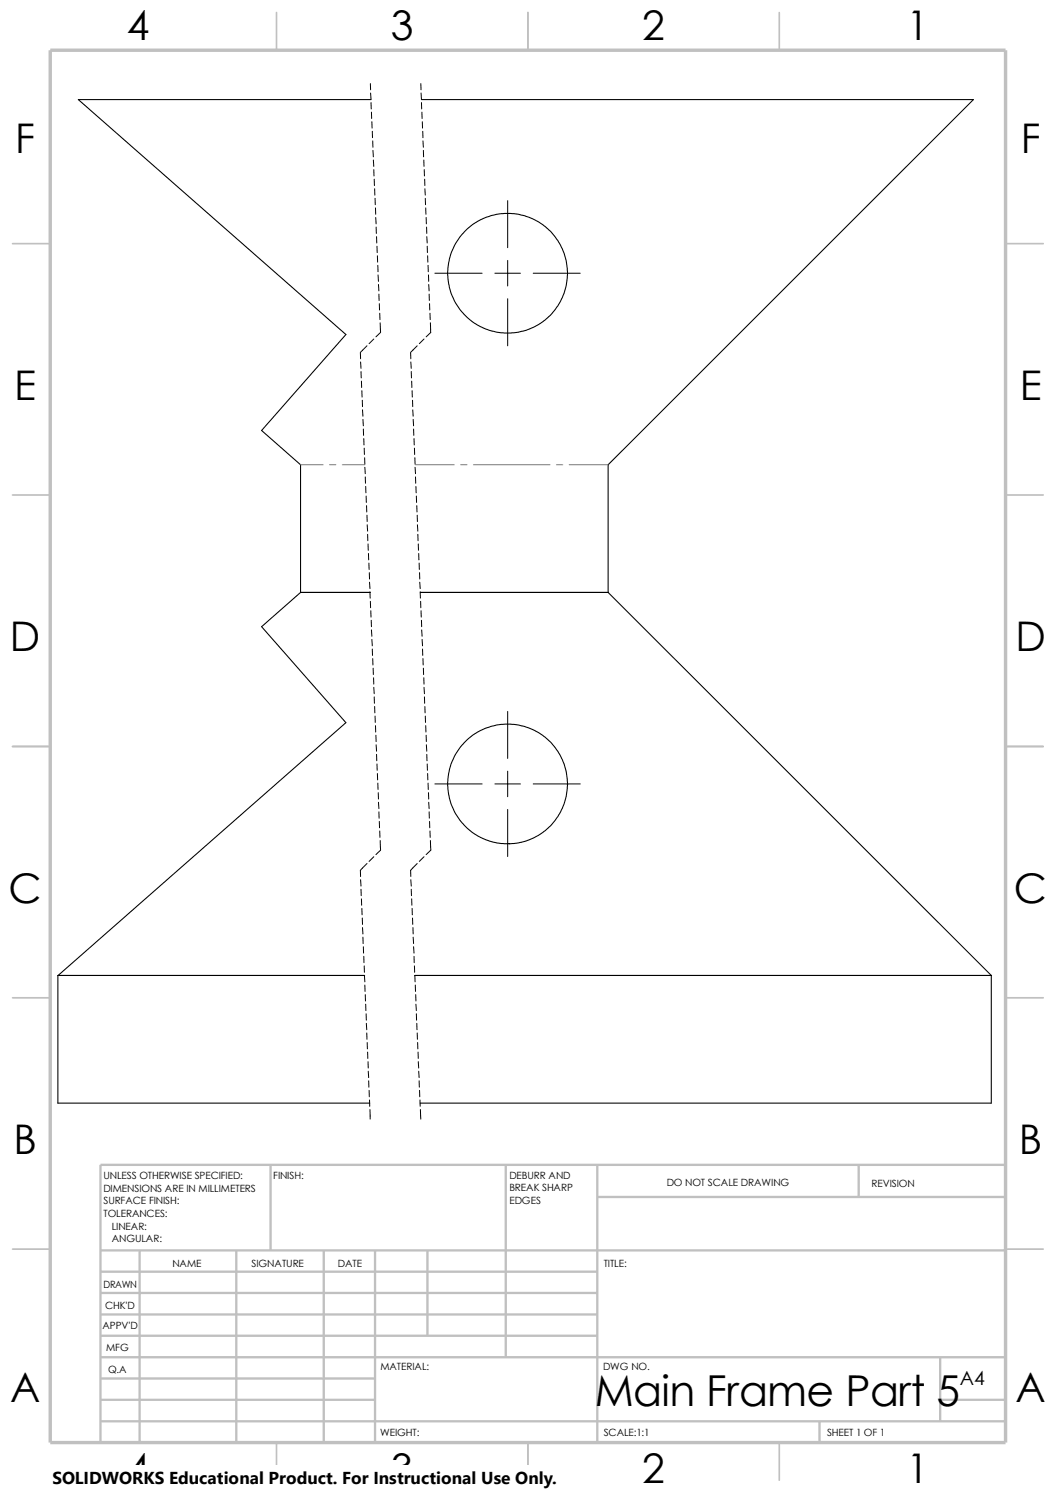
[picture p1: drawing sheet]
<svg xmlns="http://www.w3.org/2000/svg" width="210mm" height="297mm" viewBox="0 0 210 297" stroke-linecap="round" stroke-linejoin="round" font-family="sans-serif">
<g fill="none" stroke="#c0c0c0" stroke-width=".34">
<path d="M55 2.5v7.5M105 2.5v7.5M155 2.5v7.5M2.5 48.5h7.5M200 48.5h7.5M2.5 98.5h7.5M200 98.5h7.5M2.5 148.5h7.5M200 148.5h7.5M2.5 198.5h7.5M200 198.5h7.5M2.5 248.5h7.5"/>
<path d="M200 248.5h7.5M55 287v7.5M105 287v7.5M155 287v7.5"/>
</g>
<g fill="none" stroke="#c0c0c0" stroke-width=".47">
<path d="M53.8 231.7v17.1M100.6 231.7v38.3M118.8 231.7v55.3M118.8 238.1h81.2M170.8 231.7v6.4M200 231.7h-180v55.3M20 248.8h180M20 257.2h98.8M20 253h98.8M27.8 248.8v38.2M47 248.8v38.2M64.4 248.8v38.2"/>
<path d="M74.6 248.8v38.2M85 248.8v16.9M20 265.7h98.8M20 261.5h98.8M20 278.5h54.6M20 274.2h54.6M20 270h180M187 278.5h13M187 270v12.7M20 282.7h180M163 282.7v4.3"/>
</g>
<path d="M10 10h190v277h-190z" fill="none" stroke="#c0c0c0" stroke-width=".68" stroke-linecap="butt"/>
<g fill="none" stroke="#000" stroke-width=".21">
<path d="M73.8 19.8h-58.2l53.2 46.7-16.8 19.1 7.8 6.9M83.8 19.8h109.8l-72.7 72.7M59.8 92.5h.1M59.8 92.5v25.4M120.9 92.5h.1M120.9 92.5v25.4M59.8 117.9h13.8M59.8 117.9l-7.8 6.8 16.8 19.1-57.2 50.3M83.6 117.9h37.4M120.9 117.9l76.2 76.2v25.4h-113.5M11.5 194.1h61M11.5 194.1v25.4h62"/>
<path d="M82.5 194.1h114.7"/>
<circle cx="100.9" cy="54.4" r="11.9"/>
<circle cx="100.9" cy="156" r="11.9"/>
</g>
<g fill="none" stroke="#000" stroke-width=".2">
<path d="M73.7 16.6v1.3M73.7 18.5l.1 1.3M83.7 16.6v1.3M83.7 18.5l.1 1.3M73.8 20.4v1.3M73.9 22.3v1.3M74 24.2v1.3M74 26.1l.1 1.3M74.1 28l.1 1.3M74.2 29.9l.1 1.3M74.3 31.8v1.3M74.3 33.7l.1 1.3"/>
<path d="M74.4 35.6l.1 1.3M74.5 37.5v1.3M74.6 39.5v1.2M83.8 20.4l.1 1.3M83.9 22.3v1.3M84 24.2v1.3M84.1 26.1v1.3M84.1 28l.1 1.3M84.2 29.9v1.3M84.3 31.8v1.3M84.4 33.7v1.3M84.5 35.6v1.3"/>
<path d="M84.5 37.5l.1 1.3M84.6 39.5v1.2M101 39.9v9.4M74.7 41.4v1.2M74.7 43.3l.1 1.2M74.8 45.2v1.2M74.9 47.1v1.2M75 49v1.2M75.1 50.9v1.3M75.1 52.8l.1 1.3M75.2 54.7l.1 1.3M75.3 56.6l.1 1.3"/>
<path d="M75.4 58.5v1.3M84.7 41.4v1.2M84.8 43.3v1.2M84.8 45.2l.1 1.2M84.9 47.1l.1 1.2M85 49v1.2M85 50.9l.1 1.3M85.1 52.8l.1 1.3M85.2 54.7l.1 1.3M85.3 56.6v1.3M85.3 58.5l.1 1.3M86.5 54.4h9.4"/>
<path d="M98.4 54.4h5.1M101 51.8v5.1M101 59.4v9.4M106 54.4h9.4M71.7 70.1v1.3M71.7 72l.1 1.3M71.8 73.9v1.3M71.9 75.8v1.3M72 77.7v1.3M72.1 79.6v1.3M73 68.8l-1.3 1.3M74.3 67.4l-.9 1"/>
<path d="M75.4 60.4l.1 1.3M75.5 62.3l.1 1.3M75.6 64.2l.1 1.9M75.7 66.1l-.9 .9M81.7 70.1v1.3M81.7 72l.1 1.3M81.8 73.9v1.3M81.9 75.8v1.3M82 77.7v1.3M82 79.6l.1 1.3M83 68.8l-1.3 1.3M84.3 67.4l-.9 1"/>
<path d="M85.4 60.4l.1 1.3M85.5 62.3l.1 1.3M85.6 64.2v1.9M85.7 66.1l-.9 .9M72.1 81.5l.1 1.3M72.2 83.4l.1 1.3M72.3 85.3v1.3M72.3 87.2l.1 1.3M72.4 89.2l.1 1.2M72.5 91.1l.1 1.2M72.6 93v1.2M72.6 94.9l.1 1.2"/>
<path d="M72.7 96.8l.1 1.2M72.8 98.7l.1 1.2M82.1 81.5l.1 1.3M82.2 83.4l.1 1.3M82.3 85.3v1.3M82.3 87.2l.1 1.3M82.4 89.2l.1 1.2M82.5 91.1v1.2M82.5 93l.1 1.2M82.6 94.9l.1 1.2M82.7 96.8l.1 1.2M82.8 98.7v1.2"/>
<path d="M72.9 100.6v1.3M73 102.5v1.3M73 104.4l.1 1.3M73.1 106.3l.1 1.3M73.2 108.2v1.3M73.3 110.1v1.3M73.4 112v1.3M73.4 113.9l.1 1.3M73.5 115.8l.1 1.3M73.6 117.7v1.3M73.7 119.6v1.3M82.9 100.6v1.3"/>
<path d="M83 102.5v1.3M83 104.4l.1 1.3M83.1 106.3v1.3M83.2 108.2v1.3M83.3 110.1v1.3M83.4 112v1.3M83.4 113.9l.1 1.3M83.5 115.8l.1 1.3M83.6 117.7v1.3M83.7 119.6v1.3M73.7 121.5l.1 1.3M73.8 123.4l.1 1.3"/>
<path d="M73.9 125.3l.1 1.3M74 127.2v1.3M74 129.1l.1 1.3M74.1 131l.1 1.3M74.2 132.9l.1 1.3M74.3 134.8v1.3M74.3 136.7l.1 1.3M74.4 138.6l.1 1.3M83.7 121.5l.1 1.3M83.8 123.4l.1 1.3M83.9 125.3v1.3M83.9 127.2l.1 1.3"/>
<path d="M84 129.1l.1 1.3M84.1 131l.1 1.3M84.2 132.9v1.3M84.3 134.8v1.3M84.3 136.7l.1 1.3M84.4 138.6l.1 1.3M74.5 140.5v1.3M74.6 142.5v1.2M74.7 144.4v1.2M74.8 146.3v1.2M74.8 148.2l.1 1.2M74.9 150.1v1.2"/>
<path d="M75 152v1.2M75.1 153.9v1.3M75.1 155.8l.1 1.3M75.2 157.7l.1 1.3M75.3 159.6l.1 1.3M84.5 140.5v1.3M84.6 142.5v1.2M84.7 144.4v1.2M84.8 146.3v1.2M84.8 148.2l.1 1.2M84.9 150.1v1.2M85 152v1.2"/>
<path d="M85 153.9l.1 1.3M85.1 155.8l.1 1.3M85.2 157.7l.1 1.3M85.3 159.6v1.3M86.5 156h9.4M98.4 156h5.1M101 141.5v9.4M101 153.4v5.1M106 156h9.4M71.7 175l.1 1.3M71.8 176.9v1.3M71.9 178.8v1.3"/>
<path d="M73 171.8l-1.3 1.3v1.3M74.3 170.4l-.9 1M75.4 161.5v1.3M75.4 163.4l.1 1.3M75.5 165.3l.1 1.3M75.6 167.2l.1 1.9M75.7 169.1l-.9 .9M81.7 175l.1 1.3M81.8 176.9v1.3M81.9 178.8v1.3M83 171.8l-1.3 1.3v1.3M84.3 170.4l-.9 1"/>
<path d="M85.3 161.5l.1 1.3M85.4 163.4l.1 1.3M85.5 165.3l.1 1.3M85.6 167.2l.1 1.9M85.7 169.1l-.9 .9M101 161v9.4M72 180.7v1.3M72.1 182.6v1.3M72.1 184.5l.1 1.3M72.2 186.4v1.3M72.3 188.3v1.3M72.3 190.2l.1 1.3"/>
<path d="M72.4 192.2l.1 1.2M72.5 194.1l.1 1.2M72.6 196v1.2M72.6 197.9l.1 1.2M72.7 199.8l.1 1.2M82 180.7v1.3M82 182.6l.1 1.3M82.1 184.5l.1 1.3M82.2 186.4l.1 1.3M82.3 188.3v1.3M82.3 190.2l.1 1.3M82.4 192.2l.1 1.2"/>
<path d="M82.5 194.1v1.2M82.6 196v1.2M82.7 197.9v1.2M82.7 199.8l.1 1.2M72.8 201.7l.1 1.2M72.9 203.6v1.3M72.9 205.5l.1 1.3M73 207.4l.1 1.3M73.1 209.3l.1 1.3M73.2 211.2v1.3M73.2 213.1l.1 1.3M73.3 215l.1 1.3"/>
<path d="M73.4 216.9v1.3M73.5 218.8v1.3M82.8 201.7v1.2M82.9 203.6v1.3M83 205.5v1.3M83.1 207.4v1.3M83.1 209.3l.1 1.3M83.2 211.2l.1 1.3M83.3 213.1l.1 1.3M83.4 215v1.3M83.4 216.9l.1 1.3M83.5 218.8l.1 1.3"/>
<path d="M73.6 220.7v1.9M83.6 220.7l.1 1.9"/>
</g>
<path d="M59.8 92.5h4.5M65.5 92.5h1.3M68.1 92.5h4.5M82.6 92.5h7.7M91.6 92.5h1.3M94.1 92.5h15.3M110.7 92.5h1.2M113.2 92.5h7.7" fill="none" stroke="#808080" stroke-width=".2"/>
<path d="M10.4 291.5h100.4v5.5h-100.4z" fill="#fff"/>
<text font-size="8.5" x="118.3" y="279.7">Main Frame Part 5</text>
<g font-size="8.1">
<text x="25.2" y="8">4</text>
<text x="77.7" y="8">3</text>
<text x="127.7" y="8">2</text>
<text x="180.3" y="8">1</text>
<text x="3" y="30.4">F</text>
<text x="203" y="30.4">F</text>
<text x="2.8" y="79.6">E</text>
<text x="202.8" y="79.6">E</text>
<text x="1.9" y="129.6">D</text>
<text x="202" y="129.6">D</text>
<text x="1.7" y="179.6">C</text>
<text x="201.6" y="179.6">C</text>
<text x="2.7" y="229.6">B</text>
<text x="202.6" y="229.6">B</text>
<text x="2" y="278.8">A</text>
<text x="201.9" y="278.8">A</text>
<text x="25.2" y="294.9">4</text>
<text x="77.7" y="294.9">3</text>
<text x="127.7" y="294.9">2</text>
<text x="180.3" y="294.9">1</text>
</g>
<text font-size="3.9" x="190.9" y="275.5">A4</text>
<text font-size="3.4" x="10.4" y="295.2">SOLIDWORKS Educational Product. For Instructional Use Only.</text>
<g font-size="2">
<text x="20.6" y="234.6">UNLESS OTHERWISE SPECIFIED:</text>
<text x="20.6" y="237.1">DIMENSIONS ARE IN MILLIMETERS</text>
<text x="20.6" y="239.6">SURFACE FINISH:</text>
<text x="54.4" y="234.6">FINISH:</text>
<text x="101.3" y="239.5">EDGES</text>
<text x="101.3" y="234.5">DEBURR AND</text>
<text x="101.3" y="237">BREAK SHARP</text>
<text x="132.6" y="236">DO NOT SCALE DRAWING</text>
<text x="173.3" y="236.2">REVISION</text>
<text x="20.6" y="242.1">TOLERANCES:</text>
<text x="22.2" y="244.6">LINEAR:</text>
<text x="22.2" y="247.1">ANGULAR:</text>
<text x="50" y="252">SIGNATURE</text>
<text x="67.2" y="252">DATE</text>
<text x="120.1" y="252">TITLE:</text>
<text x="20.6" y="256.2">DRAWN</text>
<text x="34.3" y="252.1">NAME</text>
<text x="20.9" y="260.4">CHK'D</text>
<text x="20.4" y="264.5">APPV'D</text>
<text x="21.1" y="268.8">MFG</text>
<text x="21.5" y="273.1">Q.A</text>
<text x="75.6" y="272.5">MATERIAL:</text>
<text x="119.9" y="272.5">DWG NO.</text>
<text x="75.6" y="285.6">WEIGHT:</text>
<text x="120.1" y="285.6">SCALE:1:1</text>
<text x="164.5" y="285.6">SHEET 1 OF 1</text>
</g>
</svg>
